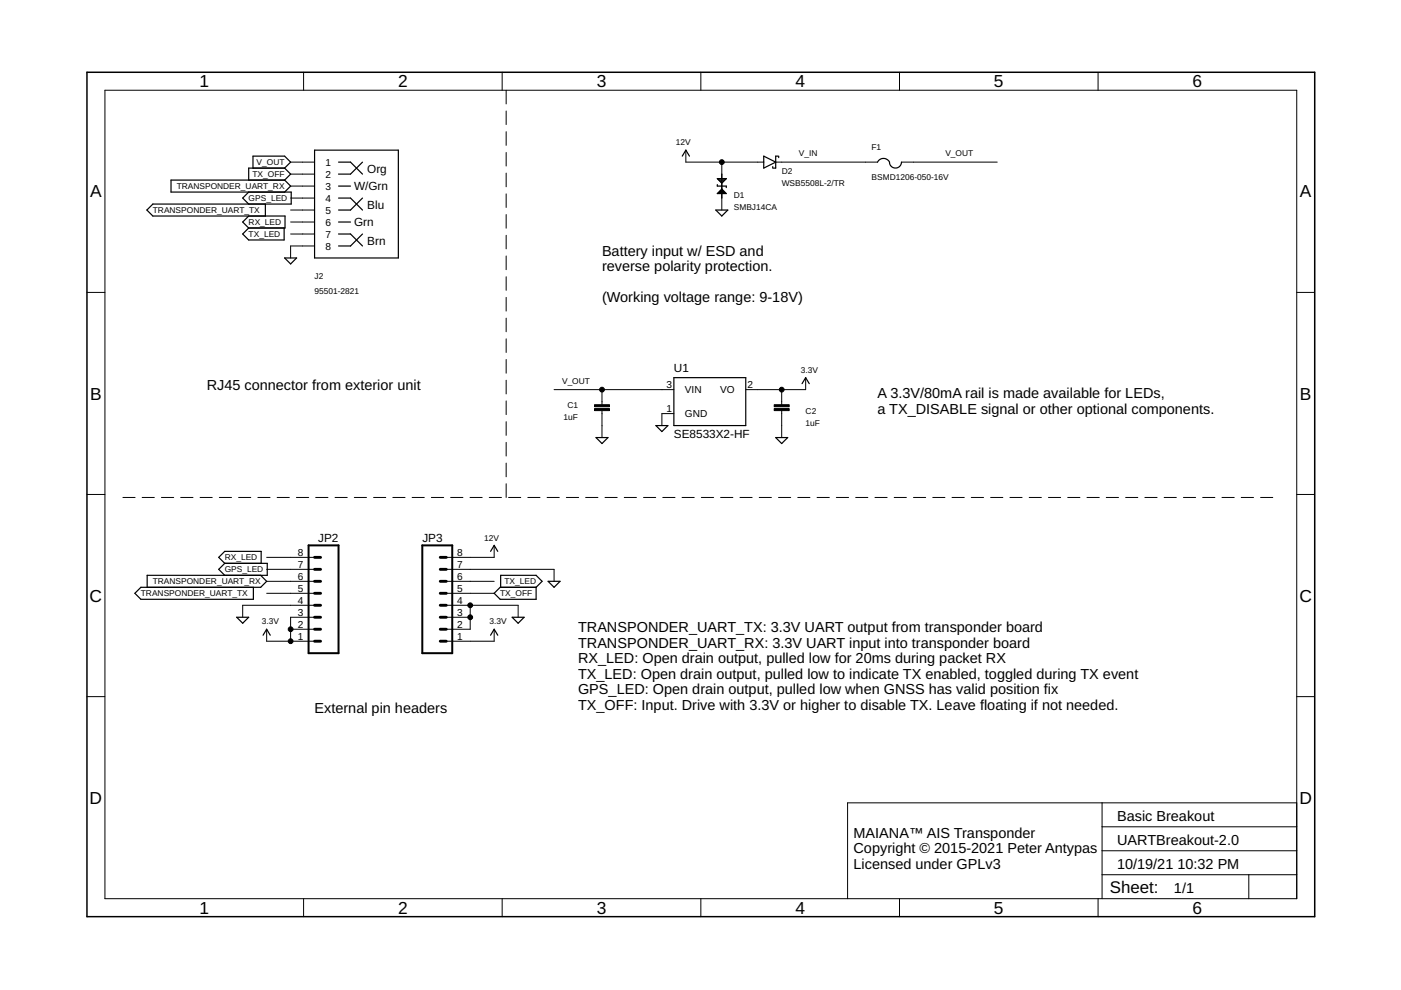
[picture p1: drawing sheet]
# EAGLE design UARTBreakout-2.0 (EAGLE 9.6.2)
Assembly variants: JLCPCB

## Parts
C1  1uF  CAPACITOR0603  [0603]
C2  1uF  CAPACITOR0603  [0603]
D1  SMBJ14CA  DIODE-TVS-BIDIRSMB  [SMB-BIDIR]
D2  WSB5508L-2/TR  DIODE-SCHOTTKYSOD123  [SOD123]
F1  BSMD1206-050-16V  PTCFUSE-1206  [R1206]
J2  95501-2821  RJ45-8PTH  [RJ45-8]
JP2  M08SILK_FEMALE_PTH  [1X08]
JP3  M08SILK_FEMALE_PTH  [1X08]
U1  SE8533X2-HF  MCP1799T  [SOT23]

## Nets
3.3V: C2.P$1 JP2.1 JP2.2 JP2.3 JP3.1 U1.2(VO)
12V: D1.A D2.A JP3.8
GND: C1.P$2 C2.P$2 D1.C J2.8 JP2.4 JP3.2 JP3.3 JP3.4 JP3.7 U1.1(GND)
GPS_LED: J2.4 JP2.7
RX_LED: J2.6 JP2.8
TRANSPONDER_UART_RX: J2.3 JP2.6
TRANSPONDER_UART_TX: J2.5 JP2.5
TX_LED: J2.7 JP3.6
TX_OFF: J2.2 JP3.5
V_IN: D2.C F1.1
V_OUT: C1.P$1 F1.2 J2.1 U1.3(VIN)

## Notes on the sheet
- Battery input w/ ESD and 
  reverse polarity protection.
  
  (Working voltage range: 9-18V)
- RJ45 connector from exterior unit
- A 3.3V/80mA rail is made available for LEDs,
  a TX_DISABLE signal or other optional components.
- External pin headers
- TRANSPONDER_UART_TX: 3.3V UART output from transponder board
  TRANSPONDER_UART_RX: 3.3V UART input into transponder board
  RX_LED: Open drain output, pulled low for 20ms during packet RX
  TX_LED: Open drain output, pulled low to indicate TX enabled, toggled during TX event
  GPS_LED: Open drain output, pulled low when GNSS has valid position fix
  TX_OFF: Input. Drive with 3.3V or higher to disable TX. Leave floating if not needed.
- Basic Breakout
- MAIANA™ AIS Transponder
  Copyright © 2015-2021 Peter Antypas
  Licensed under GPLv3

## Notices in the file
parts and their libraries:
SparkFun-Aesthetics: Licensing: Creative Commons ShareAlike 4.0 International - https://creativecommons.org/licenses/by-sa/4.0
